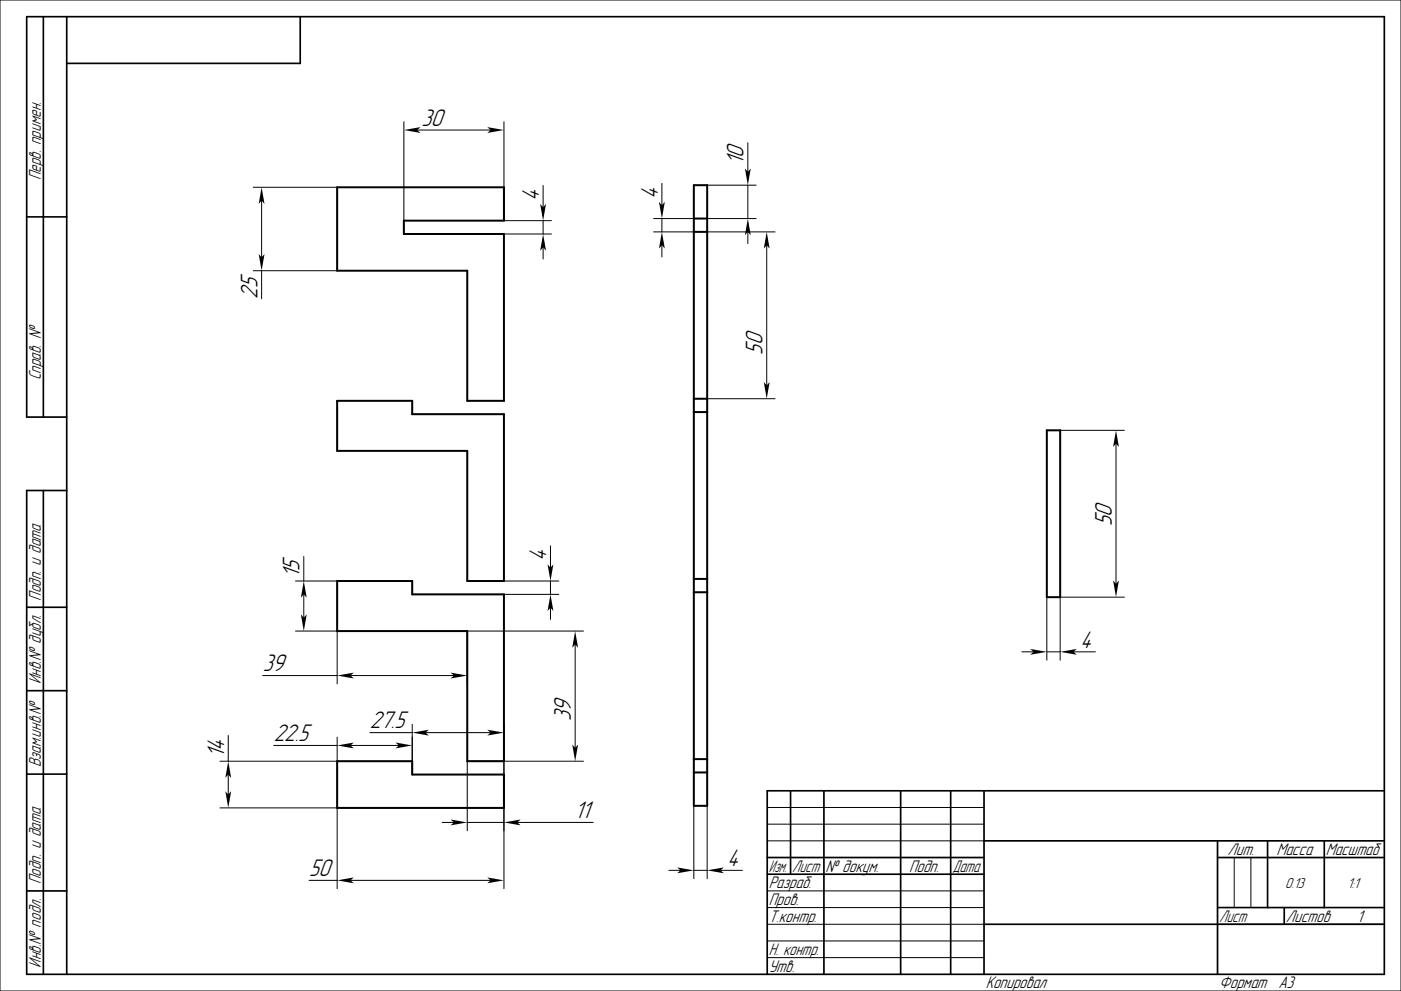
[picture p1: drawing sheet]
<svg xmlns="http://www.w3.org/2000/svg" width="420mm" height="297mm" viewBox="0 0 420 297" stroke-linecap="round" stroke-linejoin="round" font-family="sans-serif">
<g fill="none" stroke="#000" stroke-width=".3">
<path d="M0 0h420v297h-420zM121.1 36.5v29.6M125.1 39h22M151.1 36.5v29.6h14.2M75.9 56.1h25.2M162.8 55.6v6.5M198.4 54.9v6.6M212 55.5h14.7M224.2 42.8v8.7M224.2 55.5v10M78.4 60.1v17M151.1 70.1h14.2"/>
<path d="M162.8 66.1v4M162.8 74.1v3.5M195.9 65.5h12.1M195.9 69.5h12.1M198.4 65.5v4M198.4 73.5v3.5M212 65.5h14.7M212 69.5h20.4M224.2 69.5v3.5M229.9 73.5v42M75.9 81.1h25.2M78.4 81.1v8.4"/>
<path d="M212 119.5h20.4M317.8 129h19.3M334.6 133v42M88.6 174.1h12.5M91.1 166.8v7.3M91.1 178.1v7M151.1 178.1h16.4M151.1 174.1h16.4M165 163.6v6.5M165 174.1v4M313.8 179v18.9M337.1 179h-19.3v18.9"/>
<path d="M88.6 189.1h12.5v15.9M165 182.1v3.5M172.4 193.1v31M174.9 189.1h-34.8v15.9M306.3 195.4h3.5M313.8 195.4h4M321.8 195.4h6.6M78.7 202.5h22.4M105.1 202.5h31M110.9 219.6h12.7M123.6 217.1v15M127.6 219.6h19.5"/>
<path d="M151.1 217.1v49.2M68.4 220.4v7.7M68.4 232.1v6M82.1 223.4h19M101.1 220.9v7.2h-35.2M105.1 223.4h14.5M174.9 228.1h-34.8v20.9M65.9 242.1h35.2v24.2M132.6 246.5h3.5M140.1 246.5h11M155.1 246.5h22.7M208 241.5v21.8"/>
<path d="M212 241.5v21.8M230 252h65M230 242h65M230 247h65M370 257v15M375 257v15M92.7 263.8h8.4M105.1 263.8h42M200.5 260.8h3.5M208 260.8h4M216 260.8h6.6M230 277h65"/>
<path d="M230 267h65M230 272h65M365 277h50M230 282h65M230 287h65"/>
</g>
<g fill="none" stroke="#000" stroke-width=".5">
<path d="M13 5v120M20 5v287M90 5v14h-70M8 65h12M20 125h-12v-120h407v287h-407v-145h12M13 147v145M8 182h12M8 207h12M8 232h12M237 237v25M247 237v55M270 237v55"/>
<path d="M285 237v55M295 237v55M415 237h-185v55M230 257h65M295 252h120M365 257h50M365 252v40M380 252v20M397 252v20M8 267h12M230 262h65M295 277h120"/>
<path d="M365 272h50M385 272v5"/>
</g>
<g fill="none" stroke="#000" stroke-width=".6">
<path d="M101.1 56.1h50v10h-30v4h30v50h-11v-39h-39zM208 55.5h4v186h-4zM208 69.5h4M208 65.5h4M208 119.5h4M101.1 120.1h22.5v4h27.5v50h-11v-39h-39zM208 123.5h4M313.8 129h4v50h-4zM101.1 174.1h22.5v4h27.5v50h-11v-39h-39zM208 173.5h4M208 177.5h4M101.1 228.1h22.5v4h27.5v10h-50z"/>
<path d="M208 227.5h4M208 231.5h4"/>
</g>
<g fill="#000">
<path d="M121.1 39l5-.9-1 .9 1 .8z" fill-rule="evenodd"/>
<path d="M146.1 38.1l5 .9-5 .8 1-.8z" fill-rule="evenodd"/>
<path d="M223.3 50.5l.9 1 .9-1-.9 5z" fill-rule="evenodd"/>
<path d="M77.5 76.1l.9 1 .9-1-.9 5z" fill-rule="evenodd"/>
<path d="M78.4 56.1l.9 5-.9-1-.9 1z" fill-rule="evenodd"/>
<path d="M161.9 61.1l.9 1 .9-1-.9 5z" fill-rule="evenodd"/>
<path d="M162.8 70.1l.9 5-.9-1-.9 1z" fill-rule="evenodd"/>
<path d="M197.6 60.5l.8 1 .9-1-.9 5z" fill-rule="evenodd"/>
<path d="M198.4 69.5l.9 5-.9-1-.8 1z" fill-rule="evenodd"/>
<path d="M224.2 65.5l.9 5-.9-1-.9 1z" fill-rule="evenodd"/>
<path d="M229.9 69.5l.8 5-.8-1-.9 1z" fill-rule="evenodd"/>
<path d="M229 114.5l.9 1 .8-1-.8 5z" fill-rule="evenodd"/>
<path d="M334.6 129l.8 5-.8-1-.9 1z" fill-rule="evenodd"/>
<path d="M91.1 174.1l.9 5-.9-1-.9 1z" fill-rule="evenodd"/>
<path d="M164.1 169.1l.9 1 .9-1-.9 5z" fill-rule="evenodd"/>
<path d="M333.7 174l.9 1 .8-1-.8 5z" fill-rule="evenodd"/>
<path d="M90.2 184.1l.9 1 .9-1-.9 5z" fill-rule="evenodd"/>
<path d="M165 178.1l.9 5-.9-1-.9 1z" fill-rule="evenodd"/>
<path d="M172.4 189.1l.9 5-.9-1-.9 1z" fill-rule="evenodd"/>
<path d="M308.8 194.5l5 .9-5 .8 1-.8z" fill-rule="evenodd"/>
<path d="M317.8 195.4l5-.9-1 .9 1 .8z" fill-rule="evenodd"/>
<path d="M101.1 202.5l5-.9-1 .9 1 .8z" fill-rule="evenodd"/>
<path d="M123.6 219.6l5-.9-1 .9 1 .8z" fill-rule="evenodd"/>
<path d="M135.1 201.6l5 .9-5 .8 1-.8z" fill-rule="evenodd"/>
<path d="M67.5 237.1l.9 1 .9-1-.9 5z" fill-rule="evenodd"/>
<path d="M68.4 228.1l.9 5-.9-1-.9 1z" fill-rule="evenodd"/>
<path d="M101.1 223.4l5-.9-1 .9 1 .9z" fill-rule="evenodd"/>
<path d="M118.6 222.5l5 .9-5 .9 1-.9z" fill-rule="evenodd"/>
<path d="M146.1 218.7l5 .9-5 .8 1-.8z" fill-rule="evenodd"/>
<path d="M171.5 223.1l.9 1 .9-1-.9 5z" fill-rule="evenodd"/>
<path d="M135.1 245.6l5 .9-5 .9 1-.9z" fill-rule="evenodd"/>
<path d="M151.1 246.5l5-.9-1 .9 1 .9z" fill-rule="evenodd"/>
<path d="M212 260.8l5-.8-1 .8 1 .9z" fill-rule="evenodd"/>
<path d="M101.1 263.8l5-.8-1 .8 1 .9z" fill-rule="evenodd"/>
<path d="M146.1 263l5 .8-5 .9 1-.9z" fill-rule="evenodd"/>
<path d="M203 260l5 .8-5 .9 1-.9z" fill-rule="evenodd"/>
</g>
<g font-size="6.7">
<text x="126.3" y="37.7">30</text>
<text x="222.9" y="49.5" transform="rotate(-90 222.9 49.5)">10</text>
<text x="197.2" y="59.5" transform="rotate(-90 197.2 59.5)">4</text>
<text x="161.6" y="60.1" transform="rotate(-90 161.6 60.1)">4</text>
<text x="77.2" y="89.5" transform="rotate(-90 77.2 89.5)">25</text>
<text x="228.6" y="106.3" transform="rotate(-90 228.6 106.3)">50</text>
<text x="333.3" y="157.7" transform="rotate(-90 333.3 157.7)">50</text>
<text x="89.8" y="173.1" transform="rotate(-90 89.8 173.1)">15</text>
<text x="163.8" y="168.1" transform="rotate(-90 163.8 168.1)">4</text>
<text x="323.8" y="194.1">4</text>
<text x="78.7" y="201.2">39</text>
<text x="110.9" y="218.3">27.5</text>
<text x="171.2" y="216.2" transform="rotate(-90 171.2 216.2)">39</text>
<text x="67.2" y="227.1" transform="rotate(-90 67.2 227.1)">14</text>
<text x="82.1" y="222.2">22.5</text>
<text x="172.2" y="245.2">11</text>
<text x="92.7" y="262.6">50</text>
<text x="218" y="259.6">4</text>
</g>
<g font-size="4.7">
<text x="12.2" y="54" transform="rotate(-90 12.2 54)">Перв. примен.</text>
<text x="12.2" y="114" transform="rotate(-90 12.2 114)">Справ. №</text>
<text x="12.2" y="180" transform="rotate(-90 12.2 180)">Подп. и дата</text>
<text x="12.2" y="205" transform="rotate(-90 12.2 205)">Инв.№ дубл.</text>
<text x="12.2" y="230" transform="rotate(-90 12.2 230)">Взам.инв.№</text>
<text x="368" y="256.2">Лит.</text>
<text x="382.7" y="256.2">Масса</text>
<text x="397.5" y="256.2">Масштаб</text>
<text x="230.5" y="261.3">Изм.</text>
<text x="237.5" y="261.3">Лист</text>
<text x="247.5" y="261.3">№ докум.</text>
<text x="272.5" y="261.3">Подп.</text>
<text x="285.5" y="261.3">Дата</text>
<text x="12.2" y="265" transform="rotate(-90 12.2 265)">Подп. и дата</text>
<text x="230.5" y="266.3">Разраб.</text>
<text x="230.5" y="271.3">Пров.</text>
<text x="230.5" y="276.3">Т.контр.</text>
<text x="365.5" y="276.2">Лист</text>
<text x="385.5" y="276.2">Листов</text>
<text x="406.8" y="276.3">1</text>
<text x="230.5" y="286.3">Н. контр.</text>
<text x="12.2" y="290" transform="rotate(-90 12.2 290)">Инв.№ подл.</text>
<text x="230.5" y="291.3">Утв.</text>
<text x="295.5" y="296.3">Копировал</text>
<text x="365.5" y="296.3">Формат</text>
<text x="383.2" y="296.3">A3</text>
</g>
<g font-size="4">
<text x="385.3" y="266">0.13</text>
<text x="404" y="266">1:1</text>
</g>
</svg>
